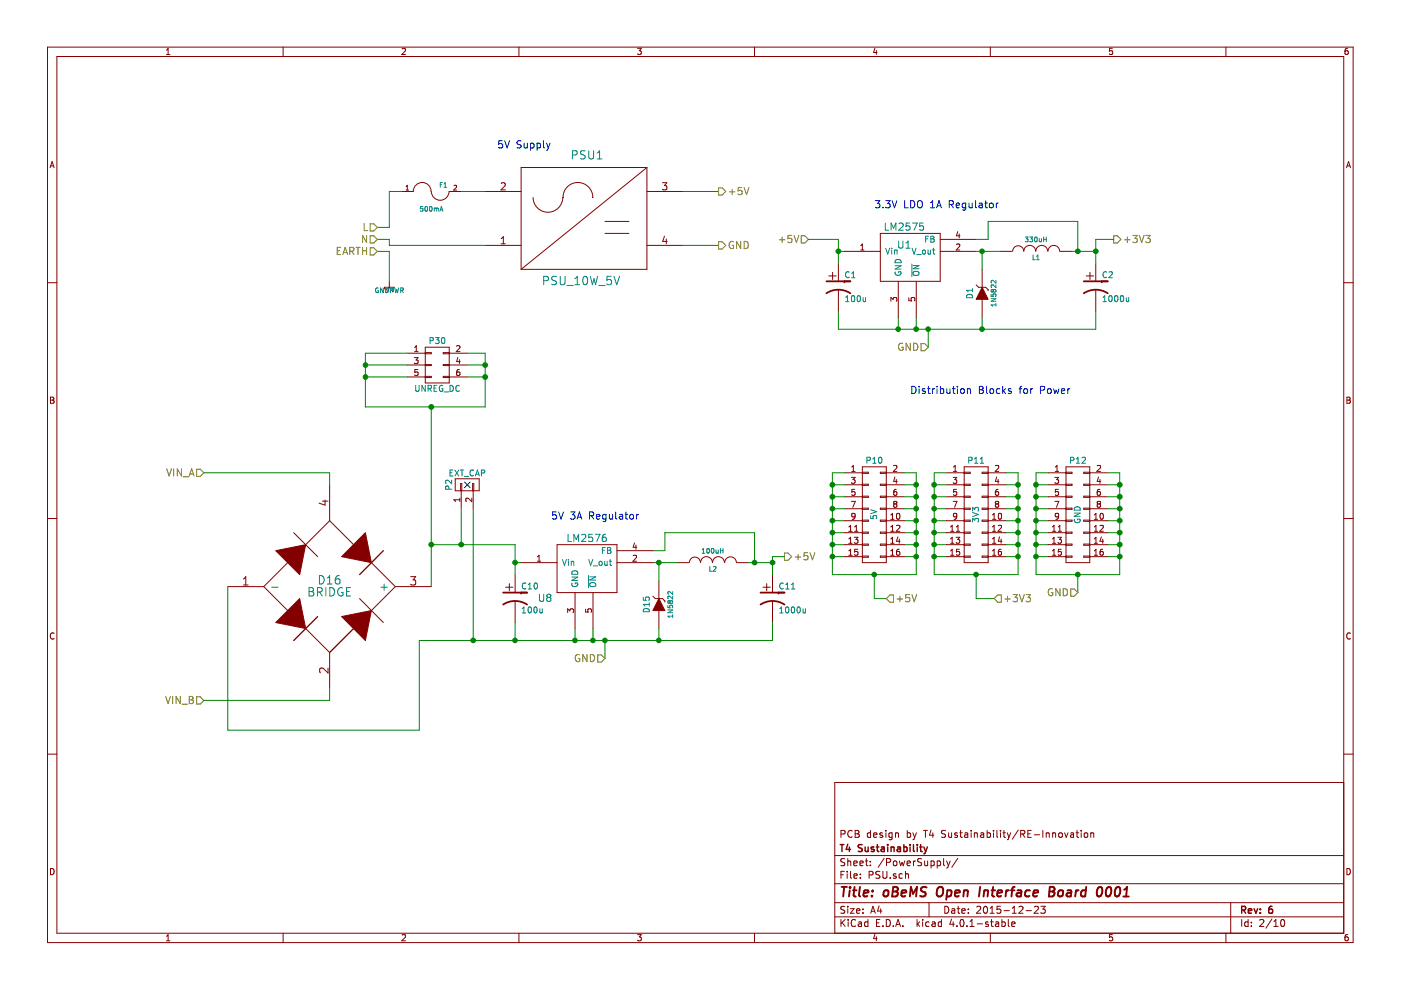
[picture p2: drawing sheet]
EESchema Schematic File Version 2
LIBS:oBeMs_Pulse_PCB-rescue
LIBS:power
LIBS:device
LIBS:transistors
LIBS:conn
LIBS:linear
LIBS:regul
LIBS:74xx
LIBS:cmos4000
LIBS:adc-dac
LIBS:memory
LIBS:xilinx
LIBS:microcontrollers
LIBS:dsp
LIBS:microchip
LIBS:analog_switches
LIBS:motorola
LIBS:texas
LIBS:intel
LIBS:audio
LIBS:interface
LIBS:digital-audio
LIBS:philips
LIBS:display
LIBS:cypress
LIBS:siliconi
LIBS:opto
LIBS:atmel
LIBS:contrib
LIBS:valves
LIBS:oBeMs_Pulse_PCB-cache
LIBS:matts_components
EELAYER 25 0
EELAYER END
$Descr A4 11693 8268
encoding utf-8
Sheet 2 10
Title "oBeMS Open Interface Board 0001"
Date "2015-12-23"
Rev "6"
Comp "T4 Sustainability"
Comment1 "PCB design by T4 Sustainability/RE-Innovation"
Comment2 ""
Comment3 ""
Comment4 ""
$EndDescr
$Comp
L FUSE F1
U 1 1
P 3600 1600
F 0 "F1" H 3700 1650 40  0000 C CNN
F 1 "500mA" H 3600 1450 40  0000 C CNN
F 2 "REInnovationFootprint:TH_Fuse_Holder_5-20_CPC" H 3600 1600 60  0001 C CNN
F 3 "http://www.farnell.com/datasheets/1564551.pdf" H 3600 1600 60  0001 C CNN
F 4 "240V AC 5A Fuseholder" H 3600 1600 60  0001 C CNN "Description"
F 5 "~" H 3600 1600 60  0001 C CNN "Notes"
F 6 "Unbranded" H 3600 1600 60  0001 C CNN "Manufacturer"
F 7 "MCHTC-100M" H 3600 1600 60  0001 C CNN "Manufacturer Part No"
F 8 "CPC" H 3600 1600 60  0001 C CNN "Supplier 1"
F 9 "FF01942 " H 3600 1600 60  0001 C CNN "Supplier 1 Part No"
F 10 "~" H 3600 1600 60  0001 C CNN "Supplier 2"
F 11 "~" H 3600 1600 60  0001 C CNN "Supplier 2 Part No"
	1    3600 1600
	1    0    0    -1  
$EndComp
$Comp
L PSU_10W_5V PSU1
U 1 1
P 5750 1800
F 0 "PSU1" H 4900 2300 70  0000 C CNN
F 1 "PSU_10W_5V" H 4850 1250 70  0000 C CNN
F 2 "REInnovationFootprint:TH_DCDC_PowerPac_5W_10W" H 4550 1900 60  0001 C CNN
F 3 "http://www.farnell.com/datasheets/1683226.pdf" H 4550 1900 60  0001 C CNN
F 4 "240V AC to 5V PSU 5/10W 1/2A" H 5750 1800 60  0001 C CNN "Description"
F 5 "~" H 5750 1800 60  0001 C CNN "Notes"
F 6 "Powerpax" H 5750 1800 60  0001 C CNN "Manufacturer"
F 7 "PD05-20B05" H 5750 1800 60  0001 C CNN "Manufacturer Part No"
F 8 "CPC" H 5750 1800 60  0001 C CNN "Supplier 1"
F 9 "PW03300" H 5750 1800 60  0001 C CNN "Supplier 1 Part No"
F 10 "~" H 5750 1800 60  0001 C CNN "Supplier 2"
F 11 "~" H 5750 1800 60  0001 C CNN "Supplier 2 Part No"
	1    5750 1800
	1    0    0    -1  
$EndComp
$Comp
L GNDPWR #PWR014
U 1 1
P 3250 2350
F 0 "#PWR014" H 3250 2400 40  0001 C CNN
F 1 "GNDPWR" H 3250 2270 40  0000 C CNN
F 2 "" H 3250 2350 60  0000 C CNN
F 3 "" H 3250 2350 60  0000 C CNN
	1    3250 2350
	1    0    0    -1  
$EndComp
Text Notes 4150 1250 0    60   ~ 0
5V Supply
Wire Wire Line
	4050 1600 3850 1600
Wire Wire Line
	3150 1900 3250 1900
Wire Wire Line
	3250 1900 3250 1600
Wire Wire Line
	3250 1600 3350 1600
Wire Wire Line
	3150 2000 3250 2000
Wire Wire Line
	3250 2000 3250 2050
Wire Wire Line
	3250 2050 4050 2050
Wire Wire Line
	3150 2100 3250 2100
Wire Wire Line
	3250 2100 3250 2350
Wire Wire Line
	5700 2050 6000 2050
Wire Wire Line
	5700 1600 6000 1600
Text HLabel 3150 1900 0    60   Input ~ 0
L
Text HLabel 3150 2000 0    60   Input ~ 0
N
Text HLabel 3150 2100 0    60   Input ~ 0
EARTH
Text Notes 7300 1750 0    60   ~ 0
3.3V LDO 1A Regulator
$Comp
L CP1-RESCUE-oBeMs_Pulse_PCB C1
U 1 1
P 7000 2400
F 0 "C1" H 7050 2500 50  0000 L CNN
F 1 "100u" H 7050 2300 50  0000 L CNN
F 2 "REInnovationFootprint:C2V8_VandA" H 7000 2400 60  0001 C CNN
F 3 "" H 7000 2400 60  0000 C CNN
F 4 "Value" H 7000 2400 60  0001 C CNN "Description"
F 5 "Value" H 7000 2400 60  0001 C CNN "Notes"
F 6 "Value" H 7000 2400 60  0001 C CNN "Manufacturer"
F 7 "Value" H 7000 2400 60  0001 C CNN "Manufacturer Part No"
F 8 "Value" H 7000 2400 60  0001 C CNN "Supplier 1"
F 9 "Value" H 7000 2400 60  0001 C CNN "Supplier 1 Part No"
F 10 "Value" H 7000 2400 60  0001 C CNN "Supplier 2"
F 11 "Value" H 7000 2400 60  0001 C CNN "Supplier 2 Part No"
	1    7000 2400
	1    0    0    -1  
$EndComp
$Comp
L CP1-RESCUE-oBeMs_Pulse_PCB C2
U 1 1
P 9150 2400
F 0 "C2" H 9200 2500 50  0000 L CNN
F 1 "1000u" H 9200 2300 50  0000 L CNN
F 2 "REInnovationFootprint:C2V8_VandA" H 9150 2400 60  0001 C CNN
F 3 "" H 9150 2400 60  0000 C CNN
F 4 "Value" H 9150 2400 60  0001 C CNN "Description"
F 5 "Value" H 9150 2400 60  0001 C CNN "Notes"
F 6 "Value" H 9150 2400 60  0001 C CNN "Manufacturer"
F 7 "Value" H 9150 2400 60  0001 C CNN "Manufacturer Part No"
F 8 "Value" H 9150 2400 60  0001 C CNN "Supplier 1"
F 9 "Value" H 9150 2400 60  0001 C CNN "Supplier 1 Part No"
F 10 "Value" H 9150 2400 60  0001 C CNN "Supplier 2"
F 11 "Value" H 9150 2400 60  0001 C CNN "Supplier 2 Part No"
	1    9150 2400
	1    0    0    -1  
$EndComp
$Comp
L INDUCTOR L1
U 1 1
P 8650 2100
F 0 "L1" V 8600 2100 40  0000 C CNN
F 1 "330uH" V 8750 2100 40  0000 C CNN
F 2 "REInnovationFootprint:TH_Inductor" H 8650 2100 60  0001 C CNN
F 3 "http://docs-europe.electrocomponents.com/webdocs/0d90/0900766b80d90b31.pdf" H 8650 2100 60  0001 C CNN
F 4 "Inductor. 1A RMS. " H 8650 2100 60  0001 C CNN "Description"
F 5 "~" H 8650 2100 60  0001 C CNN "Notes"
F 6 "Panasonic" H 8650 2100 60  0001 C CNN "Manufacturer"
F 7 " ELC11D331F" H 8650 2100 60  0001 C CNN "Manufacturer Part No"
F 8 "RS" H 8650 2100 60  0001 C CNN "Supplier 1"
F 9 "675-5428" H 8650 2100 60  0001 C CNN "Supplier 1 Part No"
F 10 "~" H 8650 2100 60  0001 C CNN "Supplier 2"
F 11 "~" H 8650 2100 60  0001 C CNN "Supplier 2 Part No"
F 12 "~" H 8650 2100 60  0001 C CNN "Cost"
	1    8650 2100
	0    -1   -1   0   
$EndComp
Wire Wire Line
	9150 2000 9150 2200
Wire Wire Line
	7000 2000 7000 2200
Wire Wire Line
	7000 2600 7000 2750
Wire Wire Line
	7000 2750 9150 2750
Wire Wire Line
	9150 2750 9150 2600
Wire Wire Line
	7750 2900 7750 2750
Connection ~ 7750 2750
Wire Wire Line
	7050 2100 7000 2100
Connection ~ 7000 2100
Wire Wire Line
	7500 2750 7500 2650
Connection ~ 7500 2750
Wire Wire Line
	7650 2650 7650 2750
Connection ~ 7650 2750
Wire Wire Line
	8200 2650 8200 2750
Connection ~ 8200 2750
Wire Wire Line
	8150 2100 8350 2100
Wire Wire Line
	8200 2250 8200 2100
Connection ~ 8200 2100
Wire Wire Line
	8150 2000 8250 2000
Wire Wire Line
	8250 2000 8250 1850
Wire Wire Line
	8250 1850 9000 1850
Wire Wire Line
	9000 1850 9000 2100
Wire Wire Line
	8950 2100 9150 2100
Connection ~ 9150 2100
Connection ~ 9000 2100
Text Notes 7600 3300 0    60   ~ 0
Distribution Blocks for Power
Wire Wire Line
	7050 4350 6950 4350
Wire Wire Line
	6950 3950 6950 4800
Wire Wire Line
	6950 4800 7650 4800
Wire Wire Line
	7650 4800 7650 3950
Wire Wire Line
	7650 4350 7550 4350
Wire Wire Line
	7550 4450 7650 4450
Connection ~ 7650 4450
Wire Wire Line
	7550 4550 7650 4550
Connection ~ 7650 4550
Wire Wire Line
	7550 4650 7650 4650
Connection ~ 7650 4650
Wire Wire Line
	7050 4650 6950 4650
Connection ~ 6950 4650
Wire Wire Line
	7050 4550 6950 4550
Connection ~ 6950 4550
Wire Wire Line
	7050 4450 6950 4450
Connection ~ 6950 4450
Wire Wire Line
	7900 4350 7800 4350
Wire Wire Line
	7800 3950 7800 4800
Wire Wire Line
	7800 4800 8500 4800
Wire Wire Line
	8500 4800 8500 3950
Wire Wire Line
	8500 4350 8400 4350
Wire Wire Line
	8400 4450 8500 4450
Connection ~ 8500 4450
Wire Wire Line
	8400 4550 8500 4550
Connection ~ 8500 4550
Wire Wire Line
	8400 4650 8500 4650
Connection ~ 8500 4650
Wire Wire Line
	7900 4650 7800 4650
Connection ~ 7800 4650
Wire Wire Line
	7900 4550 7800 4550
Connection ~ 7800 4550
Wire Wire Line
	7900 4450 7800 4450
Connection ~ 7800 4450
Wire Wire Line
	8750 4350 8650 4350
Wire Wire Line
	8650 3950 8650 4800
Wire Wire Line
	8650 4800 9350 4800
Wire Wire Line
	9350 4800 9350 3950
Wire Wire Line
	9350 4350 9250 4350
Wire Wire Line
	9250 4450 9350 4450
Connection ~ 9350 4450
Wire Wire Line
	9250 4550 9350 4550
Connection ~ 9350 4550
Wire Wire Line
	9250 4650 9350 4650
Connection ~ 9350 4650
Wire Wire Line
	8750 4650 8650 4650
Connection ~ 8650 4650
Wire Wire Line
	8750 4550 8650 4550
Connection ~ 8650 4550
Wire Wire Line
	8750 4450 8650 4450
Connection ~ 8650 4450
Wire Wire Line
	9000 4950 9000 4800
Connection ~ 9000 4800
Wire Wire Line
	7400 5000 7300 5000
Wire Wire Line
	7300 5000 7300 4800
Connection ~ 7300 4800
Wire Wire Line
	8300 5000 8150 5000
Wire Wire Line
	8150 5000 8150 4800
Connection ~ 8150 4800
Text Notes 4600 4350 0    60   ~ 0
5V 3A Regulator
$Comp
L CP1-RESCUE-oBeMs_Pulse_PCB C10
U 1 1
P 4300 5000
F 0 "C10" H 4350 5100 50  0000 L CNN
F 1 "100u" H 4350 4900 50  0000 L CNN
F 2 "REInnovationFootprint:C2V8_VandA" H 4300 5000 60  0001 C CNN
F 3 "" H 4300 5000 60  0000 C CNN
F 4 "Value" H 4300 5000 60  0001 C CNN "Description"
F 5 "Value" H 4300 5000 60  0001 C CNN "Notes"
F 6 "Value" H 4300 5000 60  0001 C CNN "Manufacturer"
F 7 "Value" H 4300 5000 60  0001 C CNN "Manufacturer Part No"
F 8 "Value" H 4300 5000 60  0001 C CNN "Supplier 1"
F 9 "Value" H 4300 5000 60  0001 C CNN "Supplier 1 Part No"
F 10 "Value" H 4300 5000 60  0001 C CNN "Supplier 2"
F 11 "Value" H 4300 5000 60  0001 C CNN "Supplier 2 Part No"
	1    4300 5000
	1    0    0    -1  
$EndComp
$Comp
L CP1-RESCUE-oBeMs_Pulse_PCB C11
U 1 1
P 6450 5000
F 0 "C11" H 6500 5100 50  0000 L CNN
F 1 "1000u" H 6500 4900 50  0000 L CNN
F 2 "REInnovationFootprint:C2V8_VandA" H 6450 5000 60  0001 C CNN
F 3 "" H 6450 5000 60  0000 C CNN
F 4 "Value" H 6450 5000 60  0001 C CNN "Description"
F 5 "Value" H 6450 5000 60  0001 C CNN "Notes"
F 6 "Value" H 6450 5000 60  0001 C CNN "Manufacturer"
F 7 "Value" H 6450 5000 60  0001 C CNN "Manufacturer Part No"
F 8 "Value" H 6450 5000 60  0001 C CNN "Supplier 1"
F 9 "Value" H 6450 5000 60  0001 C CNN "Supplier 1 Part No"
F 10 "Value" H 6450 5000 60  0001 C CNN "Supplier 2"
F 11 "Value" H 6450 5000 60  0001 C CNN "Supplier 2 Part No"
F 12 "~" H 6450 5000 60  0001 C CNN "Cost"
	1    6450 5000
	1    0    0    -1  
$EndComp
$Comp
L INDUCTOR L2
U 1 1
P 5950 4700
F 0 "L2" V 5900 4700 40  0000 C CNN
F 1 "100uH" V 6050 4700 40  0000 C CNN
F 2 "REInnovationFootprint:TH_Inductor_ELC18B101L" H 5950 4700 60  0001 C CNN
F 3 "http://docs-europe.electrocomponents.com/webdocs/002b/0900766b8002b270.pdf" H 5950 4700 60  0001 C CNN
F 4 "Inductor. 3A RMS. " H 5950 4700 60  0001 C CNN "Description"
F 5 "~" H 5950 4700 60  0001 C CNN "Notes"
F 6 "Panasonic" H 5950 4700 60  0001 C CNN "Manufacturer"
F 7 "ELC18B101L" H 5950 4700 60  0001 C CNN "Manufacturer Part No"
F 8 "RS" H 5950 4700 60  0001 C CNN "Supplier 1"
F 9 "233-5409" H 5950 4700 60  0001 C CNN "Supplier 1 Part No"
F 10 "~" H 5950 4700 60  0001 C CNN "Supplier 2"
F 11 "~" H 5950 4700 60  0001 C CNN "Supplier 2 Part No"
F 12 "~" H 5950 4700 60  0001 C CNN "Cost"
	1    5950 4700
	0    -1   -1   0   
$EndComp
$Comp
L ZENER-RESCUE-oBeMs_Pulse_PCB D15
U 1 1
P 5500 5050
F 0 "D15" H 5500 5150 50  0000 C CNN
F 1 "1N5822" H 5500 4950 40  0000 C CNN
F 2 "REInnovationFootprint:TH_Diode_DO-201AD" H 5500 5050 60  0001 C CNN
F 3 "" H 5500 5050 60  0001 C CNN
F 4 "3A 40V Shottky Diode" H 5500 5050 60  0001 C CNN "Description"
F 5 "~" H 5500 5050 60  0001 C CNN "Notes"
F 6 "STMicroelectronics" H 5500 5050 60  0001 C CNN "Manufacturer"
F 7 "1N5822" H 5500 5050 60  0001 C CNN "Manufacturer Part No"
F 8 "RS" H 5500 5050 60  0001 C CNN "Supplier 1"
F 9 "687-0877" H 5500 5050 60  0001 C CNN "Supplier 1 Part No"
F 10 "~" H 5500 5050 60  0001 C CNN "Supplier 2"
F 11 "~" H 5500 5050 60  0001 C CNN "Supplier 2 Part No"
F 12 "~" H 5500 5050 60  0001 C CNN "Cost"
	1    5500 5050
	0    -1   -1   0   
$EndComp
Wire Wire Line
	6450 4650 6450 4800
Wire Wire Line
	4300 4550 4300 4800
Wire Wire Line
	4300 5200 4300 5350
Wire Wire Line
	3500 5350 6450 5350
Wire Wire Line
	6450 5350 6450 5200
Wire Wire Line
	5050 5500 5050 5350
Connection ~ 5050 5350
Wire Wire Line
	4350 4700 4300 4700
Connection ~ 4300 4700
Wire Wire Line
	4800 5350 4800 5250
Connection ~ 4800 5350
Wire Wire Line
	4950 5250 4950 5350
Connection ~ 4950 5350
Wire Wire Line
	5500 5250 5500 5350
Connection ~ 5500 5350
Wire Wire Line
	5450 4700 5650 4700
Wire Wire Line
	5500 4850 5500 4700
Connection ~ 5500 4700
Wire Wire Line
	5450 4600 5550 4600
Wire Wire Line
	5550 4600 5550 4450
Wire Wire Line
	5550 4450 6300 4450
Wire Wire Line
	6300 4450 6300 4700
Wire Wire Line
	6250 4700 6450 4700
Connection ~ 6450 4700
Connection ~ 6300 4700
$Comp
L LM2576 U8
U 1 1
P 4850 4700
F 0 "U8" H 4550 4400 60  0000 C CNN
F 1 "LM2576" H 4900 4900 60  0000 C CNN
F 2 "REInnovationFootprint:TO220_5PIN" H 4850 4700 60  0001 C CNN
F 3 "http://www.ti.com/lit/ds/symlink/lm2576.pdf" H 4850 4700 60  0001 C CNN
F 4 "~" H 4850 4700 60  0001 C CNN "Description"
F 5 "3A step-down DC DC converter 5V" H 4850 4700 60  0001 C CNN "Notes"
F 6 "Texas Instruments" H 4850 4700 60  0001 C CNN "Manufacturer"
F 7 "LM2576T-5.0/LF03" H 4850 4700 60  0001 C CNN "Manufacturer Part No"
F 8 "RS" H 4850 4700 60  0001 C CNN "Supplier 1"
F 9 " 460-477" H 4850 4700 60  0001 C CNN "Supplier 1 Part No"
F 10 "~" H 4850 4700 60  0001 C CNN "Supplier 2"
F 11 "~" H 4850 4700 60  0001 C CNN "Supplier 2 Part No"
F 12 "~" H 4850 4700 60  0001 C CNN "Cost"
	1    4850 4700
	1    0    0    -1  
$EndComp
Text HLabel 1700 5850 0    60   Input ~ 0
VIN_B
Text HLabel 1700 3950 0    60   Input ~ 0
VIN_A
Wire Wire Line
	3600 4550 4300 4550
Connection ~ 4300 5350
$Comp
L LM2575 U1
U 1 1
P 7550 2100
F 0 "U1" H 7550 2150 60  0000 C CNN
F 1 "LM2575" H 7550 2300 60  0000 C CNN
F 2 "REInnovationFootprint:TO220_5PIN" H 7550 2100 60  0001 C CNN
F 3 "http://docs-europe.electrocomponents.com/webdocs/0780/0900766b807800ee.pdf" H 7550 2100 60  0001 C CNN
F 4 "1A 3.3V DC DC converter IC" H 7550 2100 60  0001 C CNN "Description"
F 5 "~" H 7550 2100 60  0001 C CNN "Notes"
F 6 "Texas Instruments" H 7550 2100 60  0001 C CNN "Manufacturer"
F 7 "LM2575T-3.3/NOPB" H 7550 2100 60  0001 C CNN "Manufacturer Part No"
F 8 "RS" H 7550 2100 60  0001 C CNN "Supplier 1"
F 9 "533-3169" H 7550 2100 60  0001 C CNN "Supplier 1 Part No"
F 10 "~" H 7550 2100 60  0001 C CNN "Supplier 2"
F 11 "~" H 7550 2100 60  0001 C CNN "Supplier 2 Part No"
	1    7550 2100
	1    0    0    -1  
$EndComp
$Comp
L BRIDGE D16
U 1 1
P 2750 4900
F 0 "D16" H 2750 4950 70  0000 C CNN
F 1 "BRIDGE" H 2750 4850 70  0000 C CNN
F 2 "REInnovationFootprint:TH_BridgeRect_8A" H 2750 4900 60  0001 C CNN
F 3 "http://docs-europe.electrocomponents.com/webdocs/1404/0900766b81404e75.pdf" H 2750 4900 60  0001 C CNN
F 4 "8A Bridge Rectifier" H 2750 4900 60  0001 C CNN "Description"
F 5 "~" H 2750 4900 60  0001 C CNN "Notes"
F 6 "Taiwan Semiconductor" H 2750 4900 60  0001 C CNN "Manufacturer"
F 7 "KBU807G" H 2750 4900 60  0001 C CNN "Manufacturer Part No"
F 8 "RS" H 2750 4900 60  0001 C CNN "Supplier 1"
F 9 "687-5914" H 2750 4900 60  0001 C CNN "Supplier 1 Part No"
F 10 "~" H 2750 4900 60  0001 C CNN "Supplier 2"
F 11 "~" H 2750 4900 60  0001 C CNN "Supplier 2 Part No"
	1    2750 4900
	1    0    0    -1  
$EndComp
Wire Wire Line
	1700 3950 2750 3950
Wire Wire Line
	2750 3950 2750 4050
Wire Wire Line
	1700 5850 2750 5850
Wire Wire Line
	2750 5850 2750 5750
Wire Wire Line
	3600 3400 3600 4900
Wire Wire Line
	1900 4900 1900 6100
Wire Wire Line
	1900 6100 3500 6100
Wire Wire Line
	3500 6100 3500 5350
$Comp
L CONN_01X02 P2
U 1 1
P 3900 4050
F 0 "P2" H 3900 4200 50  0000 C CNN
F 1 "EXT_CAP" V 4000 4050 50  0000 C CNN
F 2 "matts_components:SIL-2_wide_lg_pad" H 3900 4050 60  0001 C CNN
F 3 "" H 3900 4050 60  0000 C CNN
	1    3900 4050
	0    -1   -1   0   
$EndComp
Wire Wire Line
	3850 4250 3850 4550
Connection ~ 3850 4550
Wire Wire Line
	3950 4250 3950 5350
Connection ~ 3950 5350
$Comp
L CONN_02X08 P10
U 1 1
P 7300 4300
F 0 "P10" H 7300 4750 50  0000 C CNN
F 1 "5V" V 7300 4300 50  0000 C CNN
F 2 "REInnovationFootprint:Pin_Header_Straight_2x08" H 7300 3100 60  0001 C CNN
F 3 "" H 7300 3100 60  0000 C CNN
	1    7300 4300
	1    0    0    -1  
$EndComp
$Comp
L CONN_02X08 P11
U 1 1
P 8150 4300
F 0 "P11" H 8150 4750 50  0000 C CNN
F 1 "3V3" V 8150 4300 50  0000 C CNN
F 2 "REInnovationFootprint:Pin_Header_Straight_2x08" H 8150 3100 60  0001 C CNN
F 3 "" H 8150 3100 60  0000 C CNN
	1    8150 4300
	1    0    0    -1  
$EndComp
$Comp
L CONN_02X08 P12
U 1 1
P 9000 4300
F 0 "P12" H 9000 4750 50  0000 C CNN
F 1 "GND" V 9000 4300 50  0000 C CNN
F 2 "REInnovationFootprint:Pin_Header_Straight_2x08" H 9000 3100 60  0001 C CNN
F 3 "" H 9000 3100 60  0000 C CNN
	1    9000 4300
	1    0    0    -1  
$EndComp
Wire Wire Line
	6950 3950 7050 3950
Connection ~ 6950 4350
Wire Wire Line
	7050 4050 6950 4050
Connection ~ 6950 4050
Wire Wire Line
	7050 4150 6950 4150
Connection ~ 6950 4150
Wire Wire Line
	7050 4250 6950 4250
Connection ~ 6950 4250
Wire Wire Line
	7650 3950 7550 3950
Connection ~ 7650 4350
Wire Wire Line
	7550 4250 7650 4250
Connection ~ 7650 4250
Wire Wire Line
	7550 4150 7650 4150
Connection ~ 7650 4150
Wire Wire Line
	7550 4050 7650 4050
Connection ~ 7650 4050
Wire Wire Line
	7900 3950 7800 3950
Connection ~ 7800 4350
Wire Wire Line
	7900 4050 7800 4050
Connection ~ 7800 4050
Wire Wire Line
	7900 4150 7800 4150
Connection ~ 7800 4150
Wire Wire Line
	7900 4250 7800 4250
Connection ~ 7800 4250
Wire Wire Line
	8500 3950 8400 3950
Connection ~ 8500 4350
Wire Wire Line
	8400 4050 8500 4050
Connection ~ 8500 4050
Wire Wire Line
	8400 4150 8500 4150
Connection ~ 8500 4150
Wire Wire Line
	8400 4250 8500 4250
Connection ~ 8500 4250
Wire Wire Line
	8750 3950 8650 3950
Connection ~ 8650 4350
Wire Wire Line
	8750 4050 8650 4050
Connection ~ 8650 4050
Wire Wire Line
	8750 4150 8650 4150
Connection ~ 8650 4150
Wire Wire Line
	8750 4250 8650 4250
Connection ~ 8650 4250
Wire Wire Line
	9350 3950 9250 3950
Connection ~ 9350 4350
Wire Wire Line
	9250 4250 9350 4250
Connection ~ 9350 4250
Wire Wire Line
	9250 4150 9350 4150
Connection ~ 9350 4150
Wire Wire Line
	9250 4050 9350 4050
Connection ~ 9350 4050
NoConn ~ 3900 4050
$Comp
L ZENER-RESCUE-oBeMs_Pulse_PCB D1
U 1 1
P 8200 2450
F 0 "D1" H 8200 2550 50  0000 C CNN
F 1 "1N5822" H 8200 2350 40  0000 C CNN
F 2 "REInnovationFootprint:TH_Diode_DO-201AD" H 8200 2450 60  0001 C CNN
F 3 "" H 8200 2450 60  0001 C CNN
F 4 "3A 40V Shottky Diode" H 8200 2450 60  0001 C CNN "Description"
F 5 "~" H 8200 2450 60  0001 C CNN "Notes"
F 6 "STMicroelectronics" H 8200 2450 60  0001 C CNN "Manufacturer"
F 7 "1N5822" H 8200 2450 60  0001 C CNN "Manufacturer Part No"
F 8 "RS" H 8200 2450 60  0001 C CNN "Supplier 1"
F 9 "687-0877" H 8200 2450 60  0001 C CNN "Supplier 1 Part No"
F 10 "~" H 8200 2450 60  0001 C CNN "Supplier 2"
F 11 "~" H 8200 2450 60  0001 C CNN "Supplier 2 Part No"
F 12 "~" H 8200 2450 60  0001 C CNN "Cost"
	1    8200 2450
	0    -1   -1   0   
$EndComp
$Comp
L CONN_02X03 P30
U 1 1
P 3650 3050
F 0 "P30" H 3650 3250 50  0000 C CNN
F 1 "UNREG_DC" H 3650 2850 50  0000 C CNN
F 2 "REInnovationFootprint:Pin_Header_Straight_2x03" H 3650 1850 50  0001 C CNN
F 3 "" H 3650 1850 50  0000 C CNN
	1    3650 3050
	1    0    0    -1  
$EndComp
Wire Wire Line
	3400 2950 3050 2950
Wire Wire Line
	3050 2950 3050 3400
Wire Wire Line
	3050 3400 4050 3400
Wire Wire Line
	4050 3400 4050 2950
Wire Wire Line
	4050 2950 3900 2950
Wire Wire Line
	3900 3050 4050 3050
Connection ~ 4050 3050
Wire Wire Line
	3900 3150 4050 3150
Connection ~ 4050 3150
Wire Wire Line
	3400 3050 3050 3050
Connection ~ 3050 3050
Wire Wire Line
	3400 3150 3050 3150
Connection ~ 3050 3150
Connection ~ 3600 3400
Connection ~ 3600 4550
Text HLabel 6000 1600 2    60   Output ~ 0
+5V
Text HLabel 6750 2000 0    60   Input ~ 0
+5V
Text HLabel 9300 2000 2    60   Output ~ 0
+3V3
Text HLabel 6550 4650 2    60   Output ~ 0
+5V
Text HLabel 7400 5000 2    60   Input ~ 0
+5V
Text HLabel 8300 5000 2    60   Input ~ 0
+3V3
Text HLabel 6000 2050 2    60   Output ~ 0
GND
Wire Wire Line
	6750 2000 7000 2000
Wire Wire Line
	9150 2000 9300 2000
Text HLabel 7750 2900 0    60   Input ~ 0
GND
Text HLabel 9000 4950 0    60   Input ~ 0
GND
Wire Wire Line
	6450 4650 6550 4650
Text HLabel 5050 5500 0    60   Input ~ 0
GND
$EndSCHEMATC
